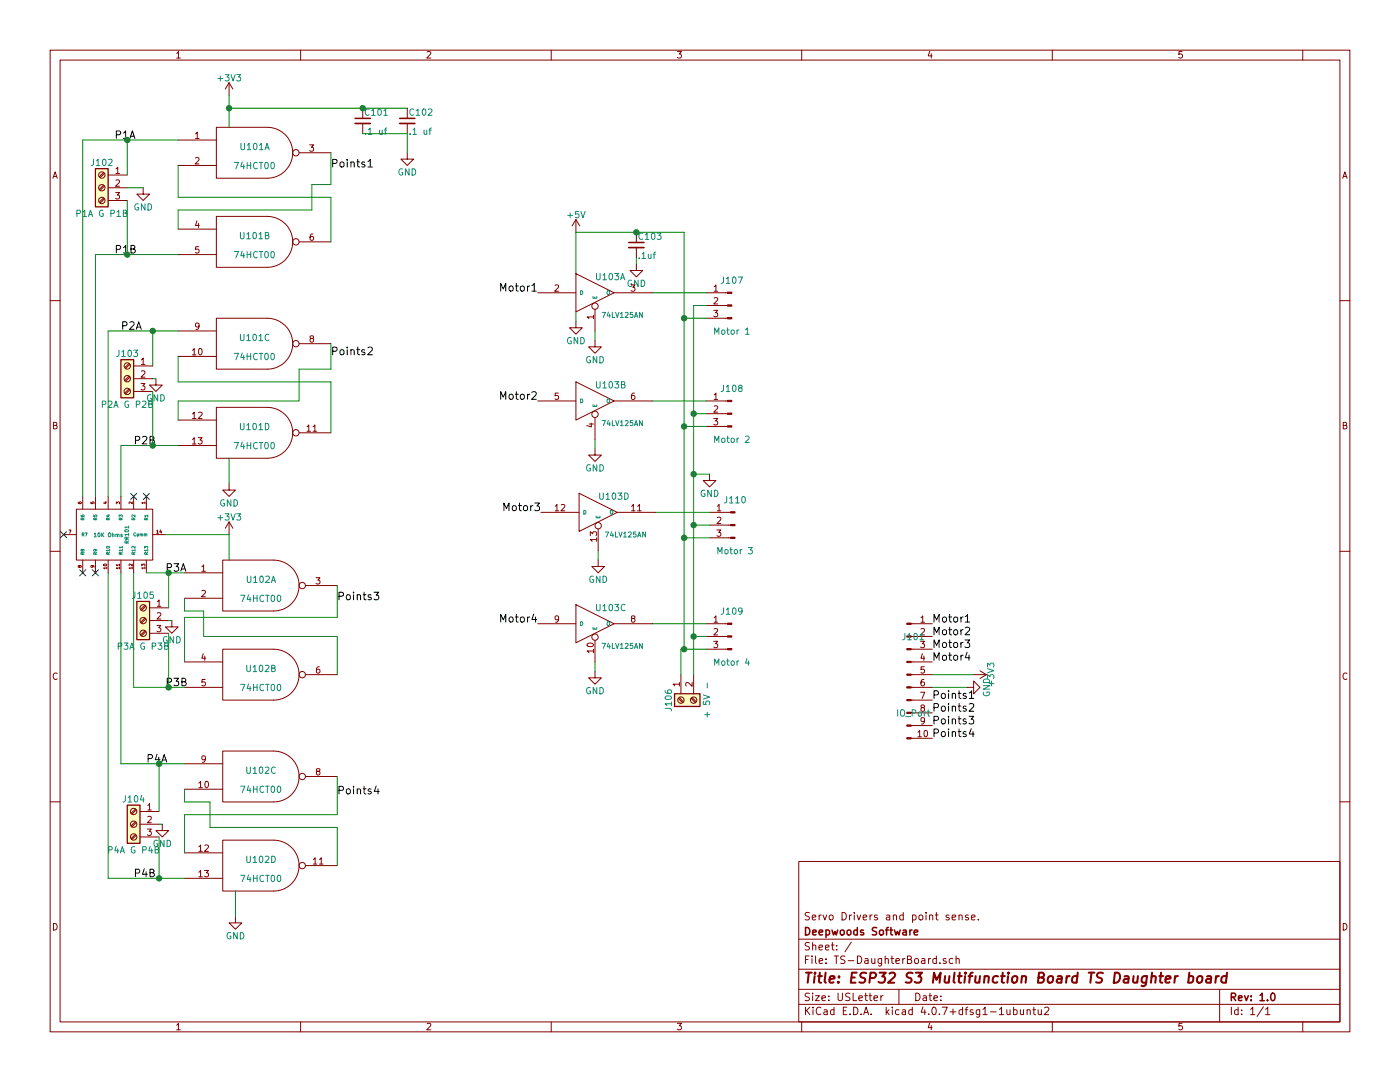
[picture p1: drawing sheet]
EESchema Schematic File Version 2
LIBS:power
LIBS:device
LIBS:switches
LIBS:relays
LIBS:motors
LIBS:transistors
LIBS:conn
LIBS:linear
LIBS:regul
LIBS:74xx
LIBS:cmos4000
LIBS:adc-dac
LIBS:memory
LIBS:xilinx
LIBS:microcontrollers
LIBS:dsp
LIBS:microchip
LIBS:analog_switches
LIBS:motorola
LIBS:texas
LIBS:intel
LIBS:audio
LIBS:interface
LIBS:digital-audio
LIBS:philips
LIBS:display
LIBS:cypress
LIBS:siliconi
LIBS:opto
LIBS:atmel
LIBS:contrib
LIBS:valves
LIBS:4814p-2
LIBS:tc442x
LIBS:74lv125AN
LIBS:TS-DaughterBoard-cache
EELAYER 25 0
EELAYER END
$Descr USLetter 11000 8500
encoding utf-8
Sheet 1 1
Title "ESP32 S3 Multifunction Board TS Daughter board"
Date ""
Rev "1.0"
Comp "Deepwoods Software"
Comment1 "Servo Drivers and point sense."
Comment2 ""
Comment3 ""
Comment4 ""
$EndDescr
$Comp
L 74HCT00 U101
U 2 1
P 2000 1900
F 0 "U101" H 2000 1950 50  0000 C CNN
F 1 "74HCT00" H 2000 1800 50  0000 C CNN
F 2 "Housings_SOIC:SOIC-14_3.9x8.7mm_Pitch1.27mm" H 2000 1900 50  0001 C CNN
F 3 "" H 2000 1900 50  0001 C CNN
F 4 "595-SN74AHC00D" H 2000 1900 60  0001 C CNN "Mouser Part Number"
	2    2000 1900
	1    0    0    -1  
$EndComp
$Comp
L 74HCT00 U101
U 3 1
P 2000 2700
F 0 "U101" H 2000 2750 50  0000 C CNN
F 1 "74HCT00" H 2000 2600 50  0000 C CNN
F 2 "Housings_SOIC:SOIC-14_3.9x8.7mm_Pitch1.27mm" H 2000 2700 50  0001 C CNN
F 3 "" H 2000 2700 50  0001 C CNN
F 4 "595-SN74AHC00D" H 2000 2700 60  0001 C CNN "Mouser Part Number"
	3    2000 2700
	1    0    0    -1  
$EndComp
$Comp
L 74HCT00 U101
U 4 1
P 2000 3400
F 0 "U101" H 2000 3450 50  0000 C CNN
F 1 "74HCT00" H 2000 3300 50  0000 C CNN
F 2 "Housings_SOIC:SOIC-14_3.9x8.7mm_Pitch1.27mm" H 2000 3400 50  0001 C CNN
F 3 "" H 2000 3400 50  0001 C CNN
F 4 "595-SN74AHC00D" H 2000 3400 60  0001 C CNN "Mouser Part Number"
	4    2000 3400
	1    0    0    -1  
$EndComp
$Comp
L 74HCT00 U102
U 1 1
P 2050 4600
F 0 "U102" H 2050 4650 50  0000 C CNN
F 1 "74HCT00" H 2050 4500 50  0000 C CNN
F 2 "Housings_SOIC:SOIC-14_3.9x8.7mm_Pitch1.27mm" H 2050 4600 50  0001 C CNN
F 3 "" H 2050 4600 50  0001 C CNN
F 4 "595-SN74AHC00D" H 2050 4600 60  0001 C CNN "Mouser Part Number"
	1    2050 4600
	1    0    0    -1  
$EndComp
$Comp
L 74HCT00 U102
U 2 1
P 2050 5300
F 0 "U102" H 2050 5350 50  0000 C CNN
F 1 "74HCT00" H 2050 5200 50  0000 C CNN
F 2 "Housings_SOIC:SOIC-14_3.9x8.7mm_Pitch1.27mm" H 2050 5300 50  0001 C CNN
F 3 "" H 2050 5300 50  0001 C CNN
F 4 "595-SN74AHC00D" H 2050 5300 60  0001 C CNN "Mouser Part Number"
	2    2050 5300
	1    0    0    -1  
$EndComp
$Comp
L 74HCT00 U102
U 3 1
P 2050 6100
F 0 "U102" H 2050 6150 50  0000 C CNN
F 1 "74HCT00" H 2050 6000 50  0000 C CNN
F 2 "Housings_SOIC:SOIC-14_3.9x8.7mm_Pitch1.27mm" H 2050 6100 50  0001 C CNN
F 3 "" H 2050 6100 50  0001 C CNN
F 4 "595-SN74AHC00D" H 2050 6100 60  0001 C CNN "Mouser Part Number"
	3    2050 6100
	1    0    0    -1  
$EndComp
$Comp
L 74HCT00 U102
U 4 1
P 2050 6800
F 0 "U102" H 2050 6850 50  0000 C CNN
F 1 "74HCT00" H 2050 6700 50  0000 C CNN
F 2 "Housings_SOIC:SOIC-14_3.9x8.7mm_Pitch1.27mm" H 2050 6800 50  0001 C CNN
F 3 "" H 2050 6800 50  0001 C CNN
F 4 "595-SN74AHC00D" H 2050 6800 60  0001 C CNN "Mouser Part Number"
	4    2050 6800
	1    0    0    -1  
$EndComp
$Comp
L 4814P-2 RR101
U 1 1
P 900 4200
F 0 "RR101" H 900 4300 30  0000 C CNN
F 1 "10K Ohms" V 900 4150 30  0000 C CNN
F 2 "48xxP:4814P" H 900 4200 60  0001 C CNN
F 3 "" H 900 4200 60  0000 C CNN
F 4 "652-4814P-2LF-10K" H 900 4200 60  0001 C CNN "Mouser Part Number"
	1    900  4200
	0    1    1    0   
$EndComp
$Comp
L C_Small C101
U 1 1
P 2850 950
F 0 "C101" H 2860 1020 50  0000 L CNN
F 1 ".1 uf" H 2860 870 50  0000 L CNN
F 2 "Capacitors_SMD:C_0603" H 2850 950 50  0001 C CNN
F 3 "" H 2850 950 50  0001 C CNN
F 4 "710-885012206095" H 2850 950 60  0001 C CNN "Mouser Part Number"
	1    2850 950 
	1    0    0    -1  
$EndComp
$Comp
L C_Small C102
U 1 1
P 3200 950
F 0 "C102" H 3210 1020 50  0000 L CNN
F 1 ".1 uf" H 3210 870 50  0000 L CNN
F 2 "Capacitors_SMD:C_0603" H 3200 950 50  0001 C CNN
F 3 "" H 3200 950 50  0001 C CNN
F 4 "710-885012206095" H 3200 950 60  0001 C CNN "Mouser Part Number"
	1    3200 950 
	1    0    0    -1  
$EndComp
$Comp
L +3V3 #PWR01
U 1 1
P 1800 750
F 0 "#PWR01" H 1800 600 50  0001 C CNN
F 1 "+3V3" H 1800 890 50  0000 C CNN
F 2 "" H 1800 750 50  0001 C CNN
F 3 "" H 1800 750 50  0001 C CNN
	1    1800 750 
	1    0    0    -1  
$EndComp
$Comp
L +3V3 #PWR02
U 1 1
P 1800 4200
F 0 "#PWR02" H 1800 4050 50  0001 C CNN
F 1 "+3V3" H 1800 4340 50  0000 C CNN
F 2 "" H 1800 4200 50  0001 C CNN
F 3 "" H 1800 4200 50  0001 C CNN
	1    1800 4200
	1    0    0    -1  
$EndComp
$Comp
L GND #PWR03
U 1 1
P 1800 3800
F 0 "#PWR03" H 1800 3550 50  0001 C CNN
F 1 "GND" H 1800 3650 50  0000 C CNN
F 2 "" H 1800 3800 50  0001 C CNN
F 3 "" H 1800 3800 50  0001 C CNN
	1    1800 3800
	1    0    0    -1  
$EndComp
$Comp
L GND #PWR04
U 1 1
P 1850 7200
F 0 "#PWR04" H 1850 6950 50  0001 C CNN
F 1 "GND" H 1850 7050 50  0000 C CNN
F 2 "" H 1850 7200 50  0001 C CNN
F 3 "" H 1850 7200 50  0001 C CNN
	1    1850 7200
	1    0    0    -1  
$EndComp
NoConn ~ 1150 3900
NoConn ~ 1050 3900
NoConn ~ 500  4200
NoConn ~ 750  4500
NoConn ~ 650  4500
$Comp
L 74HCT00 U101
U 1 1
P 2000 1200
F 0 "U101" H 2000 1250 50  0000 C CNN
F 1 "74HCT00" H 2000 1100 50  0000 C CNN
F 2 "Housings_SOIC:SOIC-14_3.9x8.7mm_Pitch1.27mm" H 2000 1200 50  0001 C CNN
F 3 "" H 2000 1200 50  0001 C CNN
F 4 "595-SN74AHC00D" H 2000 1200 60  0001 C CNN "Mouser Part Number"
	1    2000 1200
	1    0    0    -1  
$EndComp
$Comp
L GND #PWR05
U 1 1
P 3200 1200
F 0 "#PWR05" H 3200 950 50  0001 C CNN
F 1 "GND" H 3200 1050 50  0000 C CNN
F 2 "" H 3200 1200 50  0001 C CNN
F 3 "" H 3200 1200 50  0001 C CNN
	1    3200 1200
	1    0    0    -1  
$EndComp
Text Label 900  1100 0    59   ~ 0
P1A
Text Label 900  2000 0    59   ~ 0
P1B
Text Label 950  2600 0    59   ~ 0
P2A
Text Label 1050 3500 0    59   ~ 0
P2B
Text Label 1300 4500 0    59   ~ 0
P3A
Text Label 1300 5400 0    59   ~ 0
P3B
Text Label 1150 6000 0    59   ~ 0
P4A
Text Label 1050 6900 0    59   ~ 0
P4B
$Comp
L Conn_01x10_Male J101
U 1 1
P 7125 5300
F 0 "J101" H 7175 5600 50  0000 C CNN
F 1 "IO_Port" H 7175 5000 50  0000 C CNN
F 2 "Pin_Headers:Pin_Header_Straight_1x10_Pitch2.54mm" H 7125 5300 50  0001 C CNN
F 3 "" H 7125 5300 50  0001 C CNN
	1    7125 5300
	1    0    0    -1  
$EndComp
Text Label 7325 4900 0    60   ~ 0
Motor1
Text Label 7325 5000 0    60   ~ 0
Motor2
Text Label 7325 5100 0    60   ~ 0
Motor3
Text Label 7325 5200 0    60   ~ 0
Motor4
Text Label 7325 5500 0    60   ~ 0
Points1
Text Label 7325 5600 0    60   ~ 0
Points2
Text Label 7325 5700 0    60   ~ 0
Points3
Text Label 7325 5800 0    60   ~ 0
Points4
$Comp
L +3V3 #PWR06
U 1 1
P 7650 5300
F 0 "#PWR06" H 7650 5150 50  0001 C CNN
F 1 "+3V3" H 7650 5440 50  0000 C CNN
F 2 "" H 7650 5300 50  0001 C CNN
F 3 "" H 7650 5300 50  0001 C CNN
	1    7650 5300
	0    1    1    0   
$EndComp
$Comp
L GND #PWR07
U 1 1
P 7600 5400
F 0 "#PWR07" H 7600 5150 50  0001 C CNN
F 1 "GND" H 7600 5250 50  0000 C CNN
F 2 "" H 7600 5400 50  0001 C CNN
F 3 "" H 7600 5400 50  0001 C CNN
	1    7600 5400
	0    -1   -1   0   
$EndComp
Text Label 2600 1325 0    60   ~ 0
Points1
Text Label 2600 2800 0    60   ~ 0
Points2
Text Label 2650 4725 0    60   ~ 0
Points3
Text Label 2650 6250 0    60   ~ 0
Points4
$Comp
L Screw_Terminal_01x03 J102
U 1 1
P 800 1475
F 0 "J102" H 800 1675 50  0000 C CNN
F 1 "P1A G P1B" H 800 1275 50  0000 C CNN
F 2 "Connectors_Terminal_Blocks:TerminalBlock_Pheonix_MPT-2.54mm_3pol" H 800 1475 50  0001 C CNN
F 3 "" H 800 1475 50  0001 C CNN
	1    800  1475
	-1   0    0    -1  
$EndComp
$Comp
L GND #PWR08
U 1 1
P 1125 1475
F 0 "#PWR08" H 1125 1225 50  0001 C CNN
F 1 "GND" H 1125 1325 50  0000 C CNN
F 2 "" H 1125 1475 50  0001 C CNN
F 3 "" H 1125 1475 50  0001 C CNN
	1    1125 1475
	1    0    0    -1  
$EndComp
$Comp
L Screw_Terminal_01x03 J103
U 1 1
P 1000 2975
F 0 "J103" H 1000 3175 50  0000 C CNN
F 1 "P2A G P2B" H 1000 2775 50  0000 C CNN
F 2 "Connectors_Terminal_Blocks:TerminalBlock_Pheonix_MPT-2.54mm_3pol" H 1000 2975 50  0001 C CNN
F 3 "" H 1000 2975 50  0001 C CNN
	1    1000 2975
	-1   0    0    -1  
$EndComp
$Comp
L GND #PWR09
U 1 1
P 1225 2975
F 0 "#PWR09" H 1225 2725 50  0001 C CNN
F 1 "GND" H 1225 2825 50  0000 C CNN
F 2 "" H 1225 2975 50  0001 C CNN
F 3 "" H 1225 2975 50  0001 C CNN
	1    1225 2975
	1    0    0    -1  
$EndComp
$Comp
L GND #PWR010
U 1 1
P 1350 4875
F 0 "#PWR010" H 1350 4625 50  0001 C CNN
F 1 "GND" H 1350 4725 50  0000 C CNN
F 2 "" H 1350 4875 50  0001 C CNN
F 3 "" H 1350 4875 50  0001 C CNN
	1    1350 4875
	1    0    0    -1  
$EndComp
$Comp
L Screw_Terminal_01x03 J105
U 1 1
P 1125 4875
F 0 "J105" H 1125 5075 50  0000 C CNN
F 1 "P3A G P3B" H 1125 4675 50  0000 C CNN
F 2 "Connectors_Terminal_Blocks:TerminalBlock_Pheonix_MPT-2.54mm_3pol" H 1125 4875 50  0001 C CNN
F 3 "" H 1125 4875 50  0001 C CNN
	1    1125 4875
	-1   0    0    -1  
$EndComp
$Comp
L GND #PWR011
U 1 1
P 1275 6475
F 0 "#PWR011" H 1275 6225 50  0001 C CNN
F 1 "GND" H 1275 6325 50  0000 C CNN
F 2 "" H 1275 6475 50  0001 C CNN
F 3 "" H 1275 6475 50  0001 C CNN
	1    1275 6475
	1    0    0    -1  
$EndComp
$Comp
L Screw_Terminal_01x03 J104
U 1 1
P 1050 6475
F 0 "J104" H 1050 6675 50  0000 C CNN
F 1 "P4A G P4B" H 1050 6275 50  0000 C CNN
F 2 "Connectors_Terminal_Blocks:TerminalBlock_Pheonix_MPT-2.54mm_3pol" H 1050 6475 50  0001 C CNN
F 3 "" H 1050 6475 50  0001 C CNN
	1    1050 6475
	-1   0    0    -1  
$EndComp
$Comp
L C_Small C103
U 1 1
P 5000 1925
F 0 "C103" H 5010 1995 50  0000 L CNN
F 1 ".1uf" H 5010 1845 50  0000 L CNN
F 2 "Capacitors_SMD:C_0603" H 5000 1925 50  0001 C CNN
F 3 "" H 5000 1925 50  0001 C CNN
	1    5000 1925
	1    0    0    -1  
$EndComp
$Comp
L Screw_Terminal_01x02 J106
U 1 1
P 5350 5500
F 0 "J106" H 5350 5600 50  0000 C CNN
F 1 "+ 5V -" H 5350 5300 50  0000 C CNN
F 2 "Connectors_Terminal_Blocks:TerminalBlock_Pheonix_PT-3.5mm_2pol" H 5350 5500 50  0001 C CNN
F 3 "" H 5350 5500 50  0001 C CNN
	1    5350 5500
	0    -1   1    0   
$EndComp
$Comp
L Conn_01x03_Male J107
U 1 1
P 5750 2400
F 0 "J107" H 5750 2600 50  0000 C CNN
F 1 "Motor 1" H 5750 2200 50  0000 C CNN
F 2 "Pin_Headers:Pin_Header_Straight_1x03_Pitch2.54mm" H 5750 2400 50  0001 C CNN
F 3 "" H 5750 2400 50  0001 C CNN
	1    5750 2400
	-1   0    0    -1  
$EndComp
Text Label 4225 2300 2    60   ~ 0
Motor1
$Comp
L GND #PWR012
U 1 1
P 4525 2525
F 0 "#PWR012" H 4525 2275 50  0001 C CNN
F 1 "GND" H 4525 2375 50  0000 C CNN
F 2 "" H 4525 2525 50  0001 C CNN
F 3 "" H 4525 2525 50  0001 C CNN
	1    4525 2525
	1    0    0    -1  
$EndComp
$Comp
L GND #PWR013
U 1 1
P 5000 2075
F 0 "#PWR013" H 5000 1825 50  0001 C CNN
F 1 "GND" H 5000 1925 50  0000 C CNN
F 2 "" H 5000 2075 50  0001 C CNN
F 3 "" H 5000 2075 50  0001 C CNN
	1    5000 2075
	1    0    0    -1  
$EndComp
$Comp
L Conn_01x03_Male J108
U 1 1
P 5750 3250
F 0 "J108" H 5750 3450 50  0000 C CNN
F 1 "Motor 2" H 5750 3050 50  0000 C CNN
F 2 "Pin_Headers:Pin_Header_Straight_1x03_Pitch2.54mm" H 5750 3250 50  0001 C CNN
F 3 "" H 5750 3250 50  0001 C CNN
	1    5750 3250
	-1   0    0    -1  
$EndComp
Text Label 4225 3150 2    60   ~ 0
Motor2
$Comp
L GND #PWR014
U 1 1
P 4675 2675
F 0 "#PWR014" H 4675 2425 50  0001 C CNN
F 1 "GND" H 4675 2525 50  0000 C CNN
F 2 "" H 4675 2675 50  0001 C CNN
F 3 "" H 4675 2675 50  0001 C CNN
	1    4675 2675
	1    0    0    -1  
$EndComp
$Comp
L GND #PWR015
U 1 1
P 4675 3525
F 0 "#PWR015" H 4675 3275 50  0001 C CNN
F 1 "GND" H 4675 3375 50  0000 C CNN
F 2 "" H 4675 3525 50  0001 C CNN
F 3 "" H 4675 3525 50  0001 C CNN
	1    4675 3525
	1    0    0    -1  
$EndComp
$Comp
L Conn_01x03_Male J110
U 1 1
P 5775 4125
F 0 "J110" H 5775 4325 50  0000 C CNN
F 1 "Motor 3" H 5775 3925 50  0000 C CNN
F 2 "Pin_Headers:Pin_Header_Straight_1x03_Pitch2.54mm" H 5775 4125 50  0001 C CNN
F 3 "" H 5775 4125 50  0001 C CNN
	1    5775 4125
	-1   0    0    -1  
$EndComp
Text Label 4250 4025 2    60   ~ 0
Motor3
$Comp
L GND #PWR016
U 1 1
P 4700 4400
F 0 "#PWR016" H 4700 4150 50  0001 C CNN
F 1 "GND" H 4700 4250 50  0000 C CNN
F 2 "" H 4700 4400 50  0001 C CNN
F 3 "" H 4700 4400 50  0001 C CNN
	1    4700 4400
	1    0    0    -1  
$EndComp
$Comp
L Conn_01x03_Male J109
U 1 1
P 5750 5000
F 0 "J109" H 5750 5200 50  0000 C CNN
F 1 "Motor 4" H 5750 4800 50  0000 C CNN
F 2 "Pin_Headers:Pin_Header_Straight_1x03_Pitch2.54mm" H 5750 5000 50  0001 C CNN
F 3 "" H 5750 5000 50  0001 C CNN
	1    5750 5000
	-1   0    0    -1  
$EndComp
Text Label 4225 4900 2    60   ~ 0
Motor4
$Comp
L GND #PWR017
U 1 1
P 4675 5275
F 0 "#PWR017" H 4675 5025 50  0001 C CNN
F 1 "GND" H 4675 5125 50  0000 C CNN
F 2 "" H 4675 5275 50  0001 C CNN
F 3 "" H 4675 5275 50  0001 C CNN
	1    4675 5275
	1    0    0    -1  
$EndComp
$Comp
L GND #PWR018
U 1 1
P 5575 3725
F 0 "#PWR018" H 5575 3475 50  0001 C CNN
F 1 "GND" H 5575 3575 50  0000 C CNN
F 2 "" H 5575 3725 50  0001 C CNN
F 3 "" H 5575 3725 50  0001 C CNN
	1    5575 3725
	1    0    0    -1  
$EndComp
Wire Wire Line
	1800 3800 1800 3600
Wire Wire Line
	1800 4400 1800 4200
Wire Wire Line
	2650 6500 2650 6800
Wire Wire Line
	1650 6500 2650 6500
Wire Wire Line
	1650 6300 1650 6500
Wire Wire Line
	1450 6300 1650 6300
Wire Wire Line
	1450 6200 1450 6300
Wire Wire Line
	2650 5000 2650 5300
Wire Wire Line
	1600 5000 2650 5000
Wire Wire Line
	1600 4800 1600 5000
Wire Wire Line
	1450 4800 1600 4800
Wire Wire Line
	1450 4700 1450 4800
Wire Wire Line
	1450 6400 1450 6700
Wire Wire Line
	2650 6400 1450 6400
Wire Wire Line
	2650 6100 2650 6400
Wire Wire Line
	1450 4850 1450 5200
Wire Wire Line
	2650 4850 1450 4850
Wire Wire Line
	2650 4600 2650 4850
Wire Wire Line
	1400 3150 1400 3300
Wire Wire Line
	2350 3150 1400 3150
Wire Wire Line
	2350 2900 2350 3150
Wire Wire Line
	2600 2900 2350 2900
Wire Wire Line
	2600 2700 2600 2900
Wire Wire Line
	2600 3000 2600 3400
Wire Wire Line
	1400 3000 2600 3000
Wire Wire Line
	1400 2800 1400 3000
Wire Wire Line
	1400 1650 1400 1800
Wire Wire Line
	2450 1650 1400 1650
Wire Wire Line
	2600 1550 2600 1900
Wire Wire Line
	1400 1550 2600 1550
Wire Wire Line
	1400 1300 1400 1550
Wire Wire Line
	1850 7200 1850 7000
Wire Wire Line
	1800 4200 1300 4200
Wire Wire Line
	750  2000 1400 2000
Wire Wire Line
	750  2000 750  3900
Wire Wire Line
	650  3900 650  1100
Wire Wire Line
	650  1100 1400 1100
Wire Wire Line
	950  3500 1400 3500
Wire Wire Line
	950  3500 950  3900
Wire Wire Line
	850  3900 850  2600
Wire Wire Line
	850  2600 1400 2600
Wire Wire Line
	1150 4500 1450 4500
Wire Wire Line
	1050 4500 1050 5400
Wire Wire Line
	1050 5400 1450 5400
Wire Wire Line
	950  4500 950  6000
Wire Wire Line
	950  6000 1450 6000
Wire Wire Line
	850  4500 850  6900
Wire Wire Line
	850  6900 1450 6900
Wire Wire Line
	1800 750  1800 1000
Wire Wire Line
	2600 1200 2600 1450
Wire Wire Line
	2600 1450 2450 1450
Wire Wire Line
	2450 1450 2450 1650
Wire Wire Line
	1800 850  3200 850 
Connection ~ 1800 850 
Connection ~ 2850 850 
Wire Wire Line
	3200 1050 2850 1050
Wire Wire Line
	3200 1200 3200 1050
Wire Wire Line
	7325 5300 7650 5300
Wire Wire Line
	7325 5400 7600 5400
Wire Wire Line
	1000 1375 1000 1100
Connection ~ 1000 1100
Wire Wire Line
	1000 1575 1000 2000
Connection ~ 1000 2000
Wire Wire Line
	1000 1475 1125 1475
Wire Wire Line
	1200 2875 1200 2600
Wire Wire Line
	1200 3075 1200 3500
Wire Wire Line
	1200 2975 1225 2975
Connection ~ 1200 2600
Connection ~ 1200 3500
Wire Wire Line
	1325 4875 1350 4875
Wire Wire Line
	1325 4975 1325 5400
Connection ~ 1325 5400
Wire Wire Line
	1325 4775 1325 4500
Connection ~ 1325 4500
Wire Wire Line
	1250 6475 1275 6475
Wire Wire Line
	1250 6575 1250 6900
Wire Wire Line
	1250 6000 1250 6375
Connection ~ 1250 6000
Connection ~ 1250 6900
Wire Wire Line
	5125 2300 5550 2300
Wire Wire Line
	4525 2150 4525 1825
Wire Wire Line
	4525 1825 5375 1825
Wire Wire Line
	4525 2525 4525 2450
Wire Wire Line
	5000 2025 5000 2075
Wire Wire Line
	5550 3150 5125 3150
Wire Wire Line
	4675 2600 4675 2675
Wire Wire Line
	4675 3450 4675 3525
Wire Wire Line
	5575 4025 5150 4025
Wire Wire Line
	4700 4325 4700 4400
Wire Wire Line
	5550 4900 5125 4900
Wire Wire Line
	4675 5200 4675 5275
Wire Wire Line
	5550 2400 5450 2400
Wire Wire Line
	5450 2400 5450 5300
Wire Wire Line
	5450 3250 5550 3250
Wire Wire Line
	5450 4125 5575 4125
Connection ~ 5450 3250
Wire Wire Line
	5450 5000 5550 5000
Connection ~ 5450 4125
Wire Wire Line
	5550 2500 5375 2500
Wire Wire Line
	5375 1825 5375 5100
Wire Wire Line
	5375 3350 5550 3350
Wire Wire Line
	5375 4225 5575 4225
Connection ~ 5375 3350
Wire Wire Line
	5350 5100 5550 5100
Connection ~ 5375 4225
Wire Wire Line
	5575 3725 5450 3725
Connection ~ 5450 3725
Connection ~ 5000 1825
Connection ~ 5375 2500
Connection ~ 5450 5000
Wire Wire Line
	5350 5300 5350 5100
Connection ~ 5375 5100
$Comp
L +5V #PWR019
U 1 1
P 4525 1825
F 0 "#PWR019" H 4525 1675 50  0001 C CNN
F 1 "+5V" H 4525 1965 50  0000 C CNN
F 2 "" H 4525 1825 50  0001 C CNN
F 3 "" H 4525 1825 50  0001 C CNN
	1    4525 1825
	1    0    0    -1  
$EndComp
$Comp
L 74LV125AN U103
U 1 1
P 4675 2300
F 0 "U103" H 4675 2400 50  0000 L BNN
F 1 "74LV125AN" H 4725 2150 40  0000 L TNN
F 2 "Housings_SOIC:SOIC-14_3.9x8.7mm_Pitch1.27mm" H 4675 2300 60  0001 C CNN
F 3 "" H 4675 2300 60  0000 C CNN
F 4 "771-AHCT125D118" H 4675 2300 60  0001 C CNN "Mouser Part Number"
	1    4675 2300
	1    0    0    -1  
$EndComp
$Comp
L 74LV125AN U103
U 2 1
P 4675 3150
F 0 "U103" H 4675 3250 50  0000 L BNN
F 1 "74LV125AN" H 4725 3000 40  0000 L TNN
F 2 "Housings_SOIC:SOIC-14_3.9x8.7mm_Pitch1.27mm" H 4675 3150 60  0001 C CNN
F 3 "" H 4675 3150 60  0000 C CNN
F 4 "771-AHCT125D118" H 4675 3150 60  0001 C CNN "Mouser Part Number"
	2    4675 3150
	1    0    0    -1  
$EndComp
$Comp
L 74LV125AN U103
U 4 1
P 4700 4025
F 0 "U103" H 4700 4125 50  0000 L BNN
F 1 "74LV125AN" H 4750 3875 40  0000 L TNN
F 2 "Housings_SOIC:SOIC-14_3.9x8.7mm_Pitch1.27mm" H 4700 4025 60  0001 C CNN
F 3 "" H 4700 4025 60  0000 C CNN
F 4 "771-AHCT125D118" H 4700 4025 60  0001 C CNN "Mouser Part Number"
	4    4700 4025
	1    0    0    -1  
$EndComp
$Comp
L 74LV125AN U103
U 3 1
P 4675 4900
F 0 "U103" H 4675 5000 50  0000 L BNN
F 1 "74LV125AN" H 4725 4750 40  0000 L TNN
F 2 "Housings_SOIC:SOIC-14_3.9x8.7mm_Pitch1.27mm" H 4675 4900 60  0001 C CNN
F 3 "" H 4675 4900 60  0000 C CNN
F 4 "771-AHCT125D118" H 4675 4900 60  0001 C CNN "Mouser Part Number"
	3    4675 4900
	1    0    0    -1  
$EndComp
$EndSCHEMATC
